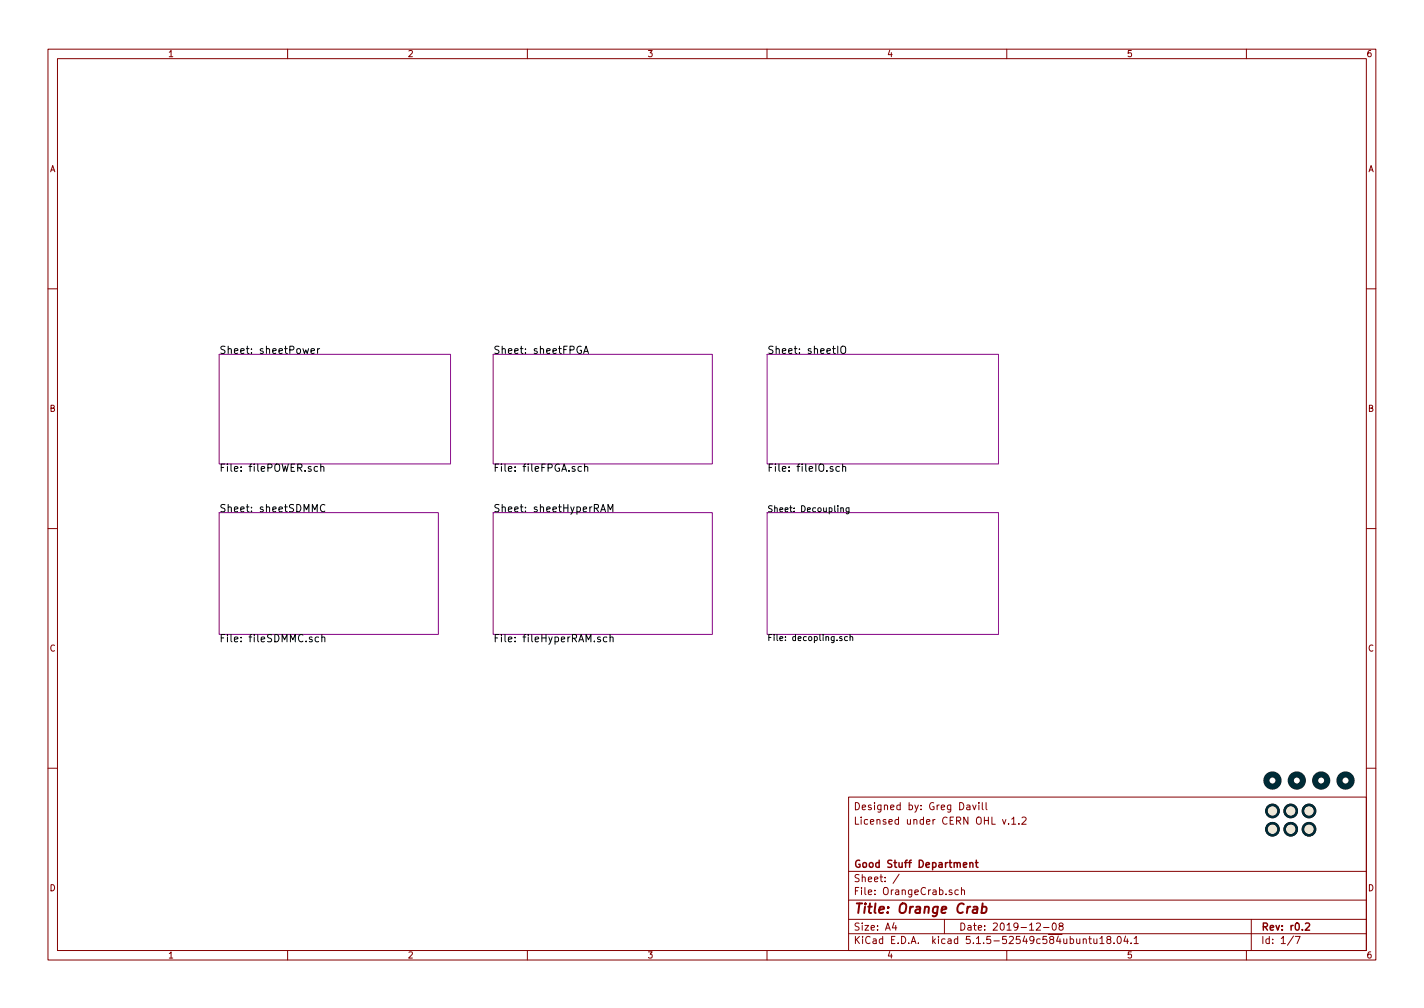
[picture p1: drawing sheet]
<svg xmlns="http://www.w3.org/2000/svg" width="297mm" height="210mm" viewBox="0 0 297 210" stroke-linecap="round" stroke-linejoin="round" font-family="sans-serif">
<g fill="none" stroke="#840000" stroke-width=".21">
<path d="M10 10.3h277v189.9h-277zM12 12.2h273v186.1h-273zM60 10.3v1.9M110 10.3v1.9M160 10.3v1.9M210 10.3v1.9M260 10.3v1.9M10 60.2h2M285 60.2h2M10 110.3h2M285 110.3h2M10 160.2h2"/>
<path d="M177 166.3h108v32h-108zM201.7 168h.6v.9M202.3 168.3h-.5l-.2 .2 .2 .4 .5-.1M202.9 167.9l.4 1 .3-1M204.2 167.4v.2M204.2 167.9v1M204.9 167.4v1.3l.2 .2M205.7 167.4v1.3l.2 .2M209.1 170.9l.4 1 .3-1M210.4 171.8v.1M211 170.9l.5-.5v1.5M211 171.9h.9"/>
<path d="M212.5 171.8v.1M213.2 170.6l.5-.2 .3 .5-.9 1h.9M285 160.2h2M60 198.3v1.9M110 198.3v1.9M160 198.3v1.9M177 194.8h108M177 191.8h108M177 187.8h108M177 181.8h108M186.5 192.5l-.4 1h1M186.8 193v1"/>
<path d="M187.6 182.3l-1.3 2M197 191.8v3M198.6 185.7l-.4-.1-.2 .2v.2l.6 .2v.3h-.6M199.9 185.7l-.4-.1-.3 .3 .1 .6 .2 .1 .4-.1M200.6 185.7l.2-.1 .3 .1 .1 .9M200.6 185.1v1.5M210 198.3v1.9M216.2 192.7l.6-.2 .2 .5-.9 1h.9M217.7 193.5h1.1M219.6 192.7l.4-.2a.86 .86 0 0 1-.2 1.5l-.2-.1-.1-.4zM221.2 193.2l-.3-.3 .1-.2 .2-.2 .4 .1 .2 .2-.1 .2-.5 .2-.3 .3 .1 .4 .2 .1h.3l.3-.3-.1-.4-.2-.1M226 196l.2-.2 .3 .1 .1 .9"/>
<path d="M227.1 195.8h.6M227.3 195.3v1.3l.4 .2M228.2 195.8v.9l.4 .1 .2-.1M228.8 195.8v1M229.4 195.8l.5-.5v1.5M229.4 196.8h.9M231.2 196l-.3-.2v-.3l.3-.2 .4 .1 .1 .2-.1 .3-.6 .1-.1 .3v.4l.3 .1 .4-.1 .1-.2v-.2l-.3-.3M232.4 196.7v.1M233.1 195.5l.3-.2a.8 .8 0 0 1 .5 .8 .8 .8 0 0 1-.5 .7l-.3-.1-.1-.4zM234.8 195.2l-.4 1.1h1M235.2 195.8v1M235.9 196.7v.1"/>
<path d="M236.6 195.8l.4-.5v1.5M236.6 196.8h.8M260 198.3v1.9M261 191.8v6.5M269.8 195.2l-1.2 2M270.2 195.3h1l-.6 1.5"/>
</g>
<path d="M202.3 179.9v1M203.5 179.9h.5M203.7 179.4v1.3l.3 .2M201 180.4l.7-.1-.1-.3-.4-.1-.2 .2v.7h.6M202.3 180.1l.2-.2 .4 .1v.9M272.3 192.7l.6-.2 .3 .5-1 1h1" fill="none" stroke="#840000" stroke-width=".3"/>
<path d="M203.1 189.2h.7v1.2M203.9 189.6l-.7 .1a.41 .41 0 0 0-.3 .3 .41 .41 0 0 0 .2 .4l.7-.1M204.9 189.2h.8l.1 .3-.1 .6a.66 .66 0 0 1-1 .2M205 188.4l-.3 2" fill="none" stroke="#840000" stroke-width=".41"/>
<path d="M45.7 73.9h48.3v22.9h-48.3zM102.9 73.9h45.7v22.9h-45.7zM160 73.9h48.3v22.9h-48.3zM45.7 106.9h45.7v25.4h-45.7zM102.9 106.9h45.7v25.4h-45.7zM160 106.9h48.3v25.4h-48.3z" fill="none" stroke="#840084" stroke-width=".21"/>
<g fill="none" stroke="#000" stroke-width=".21">
<path d="M64.9 73.2l.7-.1-.1-.3-.4-.1-.2 .2v.8h.6M66.2 72.7v1M66.7 72.7l-.5 .3M121.2 72.3a.71 .71 0 0 0-.9 .7 .71 .71 0 0 0 .9 .7l.1-.6h-.3M121.7 73.7l.6-1.5 .5 1.5M121.9 73.3h.7M175.5 72.4l.3-.2 .4 .1a.99 .99 0 0 1-.2 1.4 .53 .53 0 0 1-.6-.5zM66.2 97.4l-.4-.1-.3 .3 .2 .6h.5M66.9 97.4l.2-.1 .4 .1 .1 .9M66.9 96.8v1.5M121.3 97.4l-.4-.1-.3 .3 .1 .6h.6M121.9 97.4l.3-.1 .3 .1 .1 .9"/>
<path d="M121.9 96.8v1.5M175.1 97.4l-.4-.1-.3 .3 .1 .6h.6M175.8 97.4l.2-.1 .4 .1v.9M175.8 96.8v1.5M67.8 105.4a.7 .7 0 0 0-1 .6 .7 .7 0 0 0 .9 .7l.1-.1M125.3 106.8l.5-1.6 .5 1.6M125.4 106.3h.8M126.8 106.8v-1.6l.5 1.1 .5-1.1v1.6M175.4 106h.5v.8M175.4 105.9v.9M177.1 105.9v1l-.3 .3-.3-.1M177.1 106l-.4-.1-.2 .2 .1 .6h.5"/>
<path d="M66.5 132.9h-.5l-.3 .2 .2 .7h.6M67.1 133l.2-.1h.4l.1 1M67.1 132.4v1.5M125.2 132.9h-.4l-.2 .2 .1 .2 .5 .1v.4h-.6M126.6 132.9h-.4l-.3 .2 .1 .7h.6M127.3 133l.2-.1h.3l.1 1M127.3 132.4v1.5M175.6 132.8h-.3l-.2 .2 .1 .1 .4 .2v.3h-.5M176.8 132.8h-.4l-.2 .2 .1 .6h.5M177.3 132.9l.5-.1 .1 .8M177.3 132.4v1.2"/>
</g>
<g fill="none" stroke="#002b36" stroke-width="1.3">
<circle cx="265.4" cy="162.8" r="1.27"/>
<circle cx="270.5" cy="162.8" r="1.27"/>
<circle cx="275.6" cy="162.8" r="1.27"/>
<circle cx="280.7" cy="162.8" r="1.27"/>
</g>
<g fill="#eee8d5" stroke="#eee8d5" stroke-width=".21">
<circle cx="265.4" cy="169.2" r="1.27"/>
<circle cx="269.2" cy="169.2" r="1.27"/>
<circle cx="265.4" cy="173" r="1.27"/>
<circle cx="269.2" cy="173" r="1.27"/>
<circle cx="273.1" cy="169.2" r="1.27"/>
<circle cx="273.1" cy="173" r="1.27"/>
</g>
<g fill="none" stroke="#002b36" stroke-width=".51">
<circle cx="265.4" cy="169.2" r="1.27"/>
<circle cx="265.4" cy="173" r="1.27"/>
<circle cx="269.2" cy="173" r="1.27"/>
<circle cx="269.2" cy="169.2" r="1.27"/>
<circle cx="273.1" cy="169.2" r="1.27"/>
<circle cx="273.1" cy="173" r="1.27"/>
</g>
<text font-size="2.8" fill="#840000" x="178" y="190.5">Title: Orange Crab</text>
<g font-size="2.1">
<text x="45.7" y="73.8">Sheet: sheetPower</text>
<text x="102.9" y="73.8">Sheet: sheetFPGA</text>
<text x="160" y="73.8">Sheet: sheetIO</text>
<text x="45.7" y="98.4">File: filePOWER.sch</text>
<text x="102.9" y="98.4">File: fileFPGA.sch</text>
<text x="160" y="98.4">File: fileIO.sch</text>
<text x="45.7" y="106.8">Sheet: sheetSDMMC</text>
<text x="102.9" y="106.8">Sheet: sheetHyperRAM</text>
<text x="45.7" y="134">File: fileSDMMC.sch</text>
<text x="102.9" y="134">File: fileHyperRAM.sch</text>
</g>
<g font-size="2.1" fill="#840000">
<text x="178" y="172">Licensed under CERN OHL v.1.2</text>
<text x="178" y="169">Designed by: Greg Davill</text>
<text x="178" y="184">Sheet: /</text>
<text x="178" y="181">Good Stuff Department</text>
<text x="178" y="186.7">File: OrangeCrab.sch</text>
<text x="178" y="196.9">KiCad E.D.A. kicad 5.1.5-52549c584ubuntu18.04.1</text>
<text x="178" y="194.1">Size: A4</text>
<text x="200" y="194.1">Date: 2019-12-08</text>
<text x="263" y="194.1">Rev: r0.2</text>
<text x="263" y="196.9">Id: 1/7</text>
</g>
<g font-size="1.8" fill="#840000">
<text x="35" y="11.9">1</text>
<text x="85" y="11.9">2</text>
<text x="135" y="11.9">3</text>
<text x="185" y="11.9">4</text>
<text x="235" y="11.9">5</text>
<text x="285" y="11.9">6</text>
<text x="10.4" y="35.9">A</text>
<text x="285.4" y="35.9">A</text>
<text x="10.4" y="85.9">B</text>
<text x="285.4" y="85.9">B</text>
<text x="10.4" y="135.9">C</text>
<text x="285.4" y="135.9">C</text>
<text x="10.4" y="185.9">D</text>
<text x="285.4" y="185.9">D</text>
<text x="35" y="199.9">1</text>
<text x="85" y="199.9">2</text>
<text x="135" y="199.9">3</text>
<text x="185" y="199.9">4</text>
<text x="235" y="199.9">5</text>
<text x="285" y="199.9">6</text>
</g>
<g font-size="1.8">
<text x="160" y="106.8">Sheet: Decoupling</text>
<text x="160" y="133.7">File: decopling.sch</text>
</g>
</svg>
